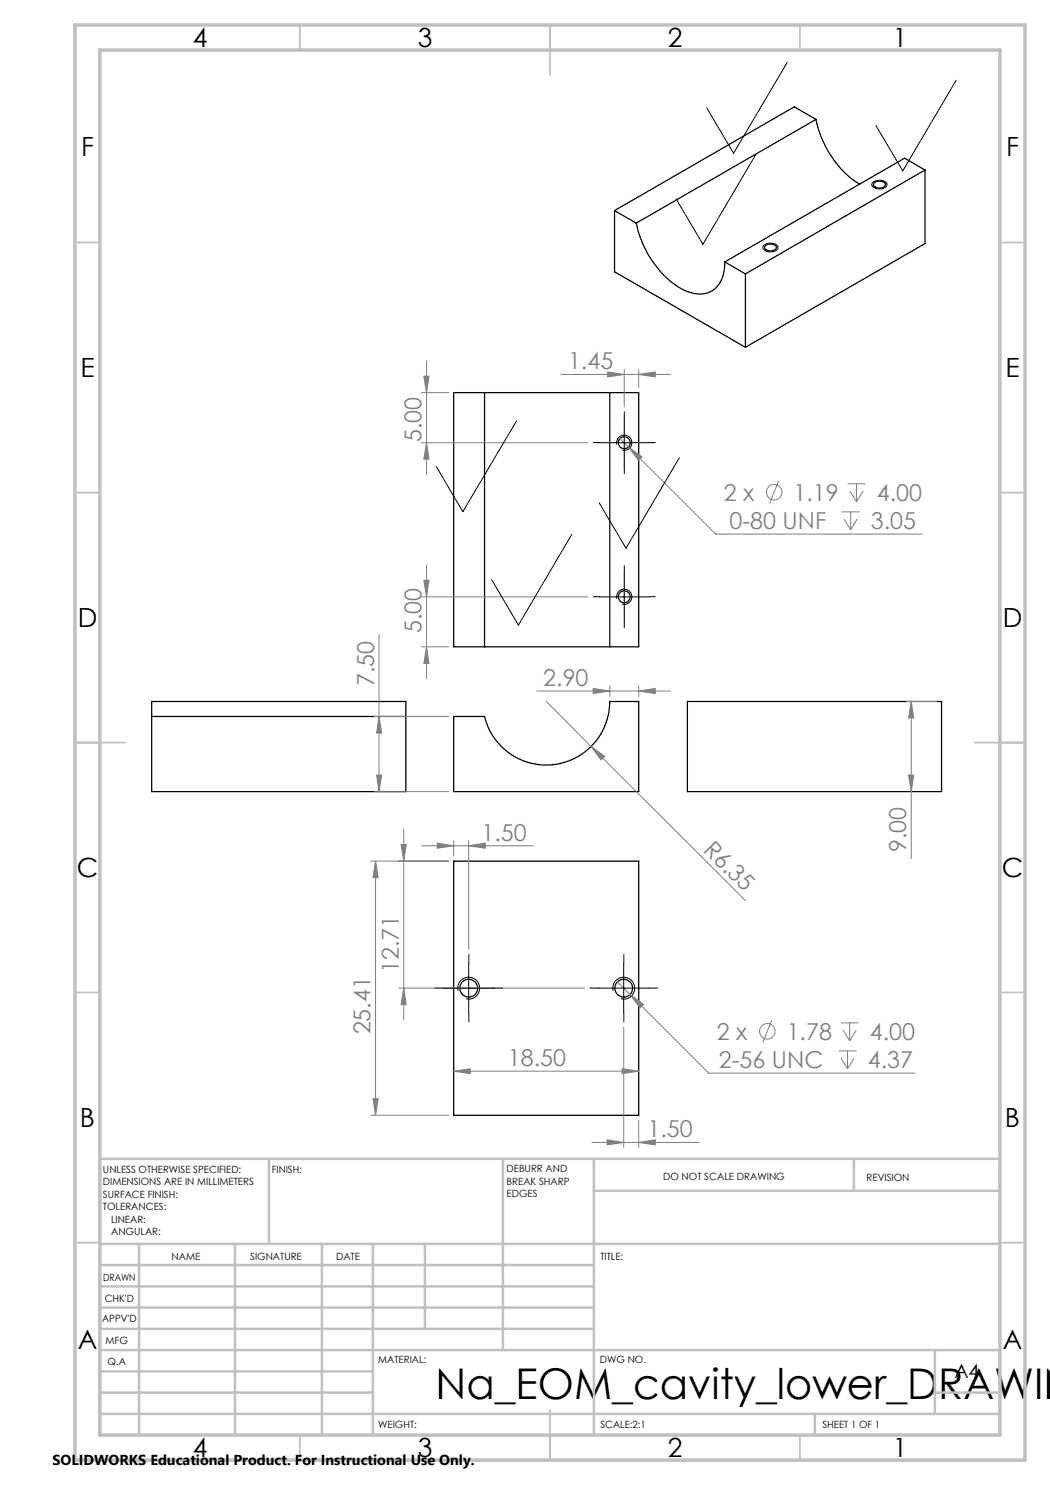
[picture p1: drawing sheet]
<svg xmlns="http://www.w3.org/2000/svg" width="210mm" height="297mm" viewBox="0 0 210 297" stroke-linecap="round" stroke-linejoin="round" font-family="sans-serif">
<g fill="none" stroke="#000" stroke-width=".25">
<path d="M163.2 23.9a20.3 20.3 0 0 0 8.7 12.9M163.2 23.9l-36 20.7M163.2 23.9l-4.3-2.5-36 20.7M174.8 36.7a1.59 1.59 0 0 1 2.3 .1 1.25 1.25 0 0 1-2.1 .6l-.2-.2zM185 34l-35.9 20.8M185 34v14.7l-35.9 20.8M185 34l-4.1-2.4-35.9 20.8M122.9 42.1v12.3l26.2 15.1M122.9 42.1l4.3 2.5M127.2 44.6a20.1 20.1 0 0 0 9.3 13.3 5.5 5.5 0 0 0 6.9-.5 7 7 0 0 0 1.6-5M145 52.4l4.1 2.4M149.1 54.8v14.7"/>
<path d="M153.1 49.1a1.51 1.51 0 0 1 2.2 .4 1.37 1.37 0 0 1-2.4 0zM96.9 78.5h25.1M96.9 78.5h-6.2v50.9h6.2M96.9 78.5v50.9M122 78.5h5.7v50.9h-5.7M122 78.5v50.9M96.9 129.4h25.1M30.3 143.3v-3h50.9v3M30.3 143.3h50.9M30.3 143.3v15h50.9v-15M90.7 143.3h6.2a12.7 12.7 0 0 0 13.9 9.6 12.7 12.7 0 0 0 11.2-12.6h5.7v18h-37zM137.5 140.3h50.8v18h-50.8z"/>
<path d="M90.7 172.2h37v50.9h-37z"/>
<circle cx="124.8" cy="88.6" r="1.19"/>
<circle cx="124.8" cy="119.4" r="1.18"/>
<circle cx="93.8" cy="197.6" r="1.78"/>
<circle cx="124.7" cy="197.6" r="1.79"/>
</g>
<g fill="none" stroke="#808080" stroke-width=".2">
<path d="M84.3 78.5h5.4M84.8 75.2h1l-.5 3.3zM85.3 72.2v22.7M112.3 74.9h21.8M121.5 74.4l3.3 .5-3.3 .5zM124.8 73.9v7.4M127.7 74.9l3.4-.5v1zM127.7 73.9v3.6M84.3 88.5h33.4M85.3 88.5l.5 3.3h-1zM124 87.7l19.1 19.1h41.3M125.7 89.4l2.7 2-.7 .7z"/>
<path d="M155.7 96.2l-1.7 4.4M169.5 96.8h3.6M170 98.2l1.3 2.1M171.3 96.8v3.5M172.6 98.2l-1.3 2.1M84.3 119.4h33.4M84.8 116.1h1l-.5 3.3zM85.3 113v22.7M168.3 102.4h3.6M168.8 103.8l1.3 2.1M170.1 102.4v3.5M171.5 103.8l-1.4 2.1"/>
<path d="M75.8 126.9v31.4M84.3 129.4h5.4M85.3 129.4l.5 3.3h-1zM107.4 138.2h26.7M118.6 137.7l3.4 .5-3.4 .5zM122 137.2v2.1M127.7 138.2l3.4-.5v1zM127.7 137.2v2.1M74.8 143.3h14.9M74.8 158.3h14.9M75.3 155h1l-.5 3.3zM75.8 143.3l.5 3.3h-1z"/>
<path d="M109.3 140.3l8.9 9M118.2 149.3l2.7 2-.7 .7zM118.2 149.3l30.9 30.9M181.2 140.3h6.1M181.7 155h1l-.5 3.3zM182.2 140.3l.5 3.3h-1zM182.2 140.3v31.5M74.1 172.2h15.6M75.1 172.2l.5 3.3h-1zM75.1 172.2v50.9M80.2 168.9h1l-.4 3.3zM80.8 165.9v38.1"/>
<path d="M84.4 169.2h22.2M87.5 168.6l3.2 .6-3.2 .4zM90.7 168.1v3.1M93.7 169.2l3.3-.6v1zM93.7 168.1v21.8M79.7 197.6h37.3M80.8 197.6l.4 3.3h-1zM123.5 196.4l2.5 2.5M126 198.9l2.7 2-.7 .7zM126 198.9l15.7 15.7h41.3M74.6 219.7h1l-.5 3.4zM90.7 214.2l3.4-.5v1z"/>
<path d="M90.7 214.2h37M124.4 213.7l3.3 .5-3.3 .5zM124.7 205.4v24.1M154.3 204l-1.7 4.5M167.7 210.2h3.6M168.2 211.6l1.3 2.1M168.2 204.6h3.5M168.6 206l1.3 2.1M169.5 210.2v3.5M169.9 204.6v3.5M170.9 211.6l-1.4 2.1M171.3 206l-1.4 2.1"/>
<path d="M74.1 223.1h15.6M118.4 228.5h21.4M121.4 228l3.3 .5-3.3 .5zM127.7 228.5l3.4-.5v1zM127.7 224v5.5"/>
<circle cx="154.8" cy="98.4" r="1.56"/>
<circle cx="153.5" cy="206.3" r="1.55"/>
</g>
<g fill="none" stroke="#000" stroke-width=".2">
<path d="M157.4 12.5l-10.7 18.2-5.3-9.1M191.2 16l-10.6 18.2-5.4-9.1M151.3 30.7l-10.7 18.2-5.4-9.1M174.6 36.4a1.99 1.99 0 0 1 2.8 .4 1.49 1.49 0 0 1-2 .9 .81 .81 0 0 1-.9-.3 .81 .81 0 0 1 .1-1zM152.8 49.1a2 2 0 0 1 2.8 .2 1.05 1.05 0 0 1-1.3 1.1 1.24 1.24 0 0 1-1.7-1.1zM103.3 84.2l-10.7 18.1-5.4-9M119.8 88.5h10.1M123.4 88.9a1.53 1.53 0 0 1 1.3-1.9 1.53 1.53 0 0 1 1.7 1.7 1.53 1.53 0 0 1-1.9 1.3M124.8 83.5v10.1M135.9 91.5l-10.7 18.1-5.4-9M114.4 106.9l-10.7 18.1-5.4-9.1M119.8 119.4h10.1"/>
<path d="M123.4 119.8a1.53 1.53 0 0 1 1.3-2 1.53 1.53 0 0 1 1.7 1.6 1.53 1.53 0 0 1-1.9 1.4M124.8 114.4v10M88.8 197.6h9.9M91.6 198.2a2.19 2.19 0 0 1 1.9-2.8 2.19 2.19 0 0 1 2.4 2.4 2.19 2.19 0 0 1-2.7 1.9M93.7 192.6v10M119.7 197.6h10.1M122.6 198.2a2.19 2.19 0 0 1 2-2.8 2.19 2.19 0 0 1 2.3 2.4 2.19 2.19 0 0 1-2.7 1.9M124.7 192.6v10"/>
</g>
<g fill="none" stroke="#c0c0c0" stroke-width=".35">
<path d="M60 5v5M110 5v10M160 5v5M15 48.5h5M200 48.5h5M15 98.5h5M200 98.5h5M15 148.5h10M195 148.5h10M15 198.5h5M200 198.5h5M15 248.5h5"/>
<path d="M200 248.5h5M60 287v5M110 282v10M160 287v5"/>
</g>
<g fill="none" stroke="#c0c0c0" stroke-width=".5">
<path d="M53.8 231.8v17M100.6 231.8v38.2M118.8 231.8v55.2M118.8 238.2h81.2M170.8 231.8v6.4M200 231.8h-180v55.2M20 248.8h180M20 257.3h98.8M20 253h98.8M27.8 248.8v38.2M47 248.8v38.2M64.4 248.8v38.2"/>
<path d="M74.6 248.8v38.2M85 248.8v17M20 265.8h98.8M20 261.5h98.8M20 278.5h54.6M20 274.3h54.6M20 270h180M187 278.5h13M187 270v12.8M20 282.8h180M163 282.8v4.2"/>
</g>
<path d="M15 5h190v287h-190zM20 10h180v277h-180z" fill="none" stroke="#c0c0c0" stroke-width=".7"/>
<g fill="none" stroke="#000" stroke-width=".2" stroke-dasharray="15.2 1.3 1.3 1.3">
<path d="M119.9 88.5h-1.2M124.9 83.5v-1.2M124.9 93.5v1.2M129.9 88.5h1.2M119.9 119.3h-1.2M124.9 114.3v-1.2M129.9 119.3h1.2M124.9 124.3v1.2M88.8 197.6h-1.8M93.8 192.6v-1.8M98.8 197.6h1.7M119.8 197.6h-1.8"/>
<path d="M124.8 192.6v-1.8M129.8 197.6h1.7M93.8 202.6v1.8M124.8 202.6v1.8"/>
</g>
<g fill="#808080">
<path d="M118.2 149.3l2.7 2-.7 .7z"/>
<path d="M124.4 213.7l3.3 .5-3.3 .5zM90.7 214.2l3.4-.5v1z"/>
<path d="M118.6 137.7l3.4 .5-3.4 .5zM127.7 138.2l3.4-.5v1zM126 198.9l2 2.7 .7-.7zM121.4 228l3.3 .5-3.3 .5zM127.7 228.5l3.4-.5v1zM87.5 168.6l3.2 .6-3.2 .4zM93.7 169.2l3.3-.6v1zM125.7 89.4l2 2.7 .7-.7zM121.5 74.4l3.3 .5-3.3 .5zM127.7 74.9l3.4-.5v1z"/>
<path d="M85.3 88.5l.5 3.3h-1zM84.8 75.2h1l-.5 3.3z"/>
<path d="M74.6 219.7h1l-.5 3.4zM75.1 172.2l.5 3.3h-1zM80.8 197.6l.4 3.3h-1zM80.2 168.9h1l-.4 3.3z"/>
<path d="M75.8 143.3l.5 3.3h-1zM75.3 155h1l-.5 3.3zM182.2 140.3l.5 3.3h-1zM181.7 155h1l-.5 3.3zM84.8 116.1h1l-.5 3.3zM85.3 129.4l.5 3.3h-1z"/>
</g>
<text font-size="8.5" x="87.1" y="279.7">Na_EOM_cavity_lower_DRAWIN</text>
<g font-size="5.3">
<text x="38.5" y="9.5">4</text>
<text x="83.5" y="9.5">3</text>
<text x="133.6" y="9.5">2</text>
<text x="178.6" y="9.5">1</text>
<text x="16.2" y="31.3">F</text>
<text x="201.2" y="31.3">F</text>
<text x="16.1" y="75.5">E</text>
<text x="201.1" y="75.5">E</text>
<text x="15.5" y="125.5">D</text>
<text x="200.5" y="125.5">D</text>
<text x="15.4" y="175.5">C</text>
<text x="200.4" y="175.5">C</text>
<text x="16" y="225.5">B</text>
<text x="201" y="225.5">B</text>
<text x="15.5" y="269.8">A</text>
<text x="200.5" y="269.8">A</text>
<text x="38.5" y="291.5">4</text>
<text x="83.5" y="291.5">3</text>
<text x="133.6" y="291.5">2</text>
<text x="178.6" y="291.5">1</text>
</g>
<g font-size="4.7" fill="#808080">
<text x="113.6" y="73.9">1.45</text>
<text x="84.3" y="88.4" transform="rotate(-90 84.3 88.4)">5.00</text>
<text x="144.7" y="100.1">2 x</text>
<text x="158.7" y="100.1">1.19</text>
<text x="175.4" y="100.1">4.00</text>
<text x="145.9" y="105.7">0-80 UNF</text>
<text x="174.2" y="105.7">3.05</text>
<text x="84.3" y="126.6" transform="rotate(-90 84.3 126.6)">5.00</text>
<text x="74.8" y="137.2" transform="rotate(-90 74.8 137.2)">7.50</text>
<text x="108.7" y="137.2">2.90</text>
<text x="96.3" y="168.1">1.50</text>
<text x="140.5" y="170.1" transform="rotate(45 140.5 170.1)">R6.35</text>
<text x="181.2" y="170.4" transform="rotate(-90 181.2 170.4)">9.00</text>
<text x="79.7" y="194.6" transform="rotate(-90 79.7 194.6)">12.71</text>
<text x="74.1" y="206.9" transform="rotate(-90 74.1 206.9)">25.41</text>
<text x="143.4" y="207.9">2 x</text>
<text x="157.3" y="207.9">1.78</text>
<text x="174" y="207.9">4.00</text>
<text x="101.6" y="213.2">18.50</text>
<text x="143.8" y="213.6">2-56 UNC</text>
<text x="173.6" y="213.6">4.37</text>
<text x="129.5" y="227.4">1.50</text>
</g>
<text font-size="3.9" x="190.9" y="275.5">A4</text>
<text font-size="2.9" x="10.5" y="292.9">SOLIDWORKS Educational Product. For Instructional Use Only.</text>
<g font-size="2">
<text x="20.6" y="234.6">UNLESS OTHERWISE SPECIFIED:</text>
<text x="20.6" y="237.1">DIMENSIONS ARE IN MILLIMETERS</text>
<text x="20.6" y="239.6">SURFACE FINISH:</text>
<text x="54.4" y="234.6">FINISH:</text>
<text x="101.3" y="234.5">DEBURR AND</text>
<text x="101.3" y="237">BREAK SHARP</text>
<text x="101.3" y="239.5">EDGES</text>
<text x="132.6" y="236">DO NOT SCALE DRAWING</text>
<text x="173.3" y="236.2">REVISION</text>
<text x="20.6" y="242.1">TOLERANCES:</text>
<text x="22.2" y="244.6">LINEAR:</text>
<text x="22.2" y="247.1">ANGULAR:</text>
<text x="34.3" y="252">NAME</text>
<text x="50" y="251.9">SIGNATURE</text>
<text x="67.2" y="251.9">DATE</text>
<text x="120.1" y="251.9">TITLE:</text>
<text x="20.6" y="256.1">DRAWN</text>
<text x="20.9" y="260.3">CHK'D</text>
<text x="20.4" y="264.4">APPV'D</text>
<text x="21.1" y="268.8">MFG</text>
<text x="21.5" y="273">Q.A</text>
<text x="75.6" y="272.5">MATERIAL:</text>
<text x="120" y="272.5">DWG NO.</text>
<text x="75.6" y="285.5">WEIGHT:</text>
<text x="120.1" y="285.6">SCALE:2:1</text>
<text x="164.5" y="285.6">SHEET 1 OF 1</text>
</g>
</svg>
